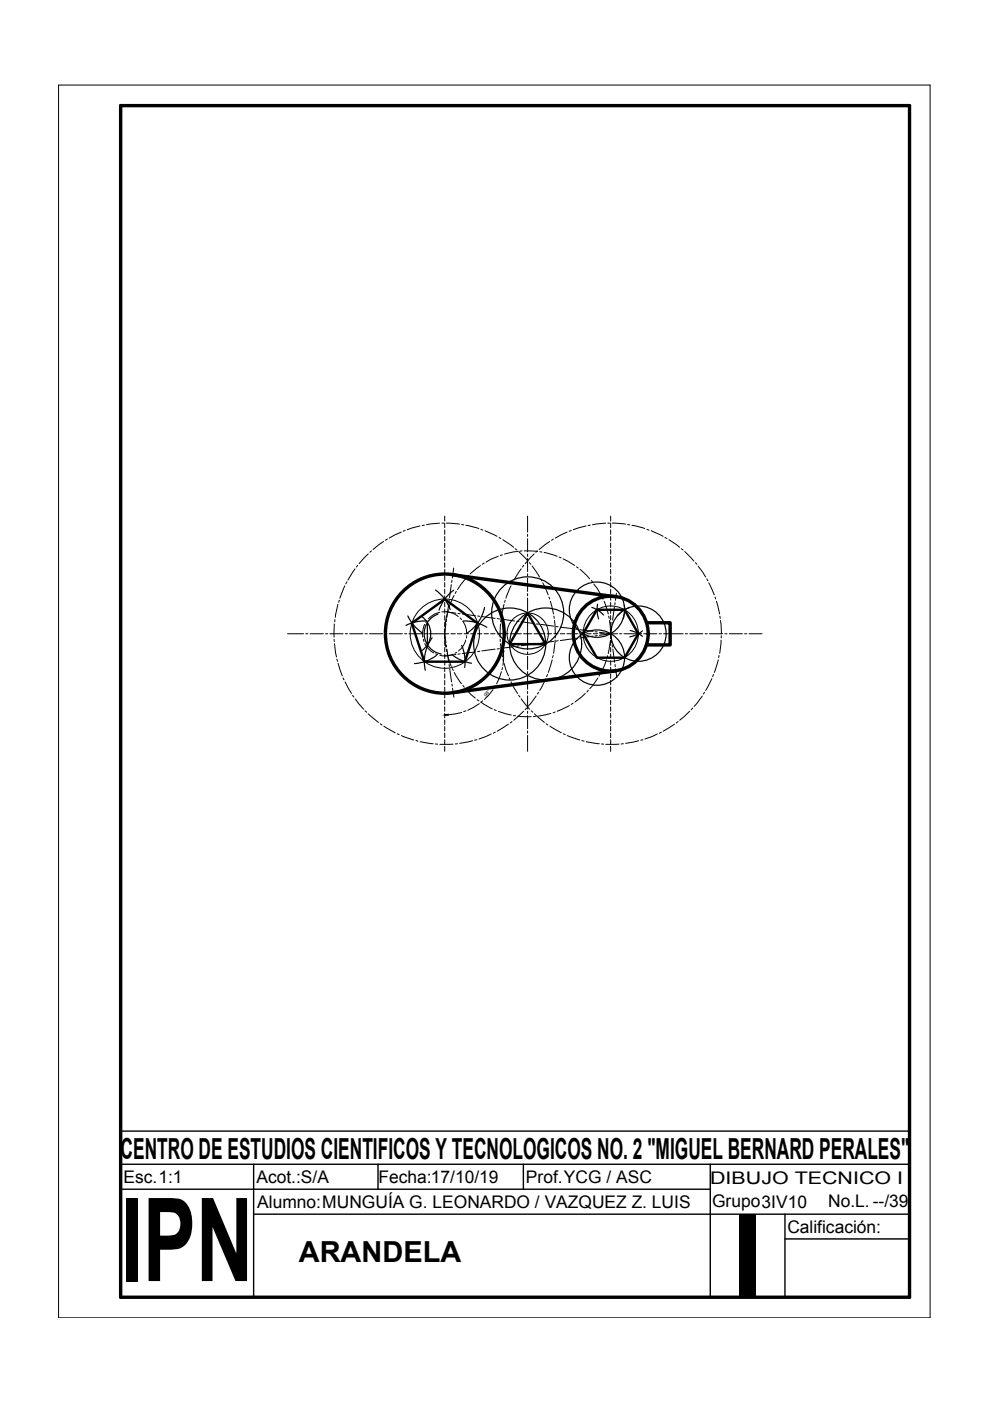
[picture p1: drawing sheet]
<svg xmlns="http://www.w3.org/2000/svg" width="210mm" height="297mm" viewBox="0 0 210 297" stroke-linecap="round" stroke-linejoin="round" font-family="sans-serif">
<g fill="none" stroke="#000" stroke-width=".21">
<path d="M12.4 18h184.8v261.4h-184.8z"/>
<circle cx="94.3" cy="134.3" r="7.3"/>
<circle cx="111.9" cy="134.3" r="4.4"/>
<circle cx="129.5" cy="134.3" r="5.9"/>
</g>
<!-- layer: Linea Continua Gruesa -->
<g fill="none" stroke="#000" stroke-width=".72">
<path d="M96 121.9l34.6 4.6M137 132h5.1v4.7h-5.1M130.6 142.2l-34.5 4.7"/>
<circle cx="94.3" cy="134.3" r="12.6"/>
<circle cx="129.5" cy="134.3" r="7.9"/>
</g>
<!-- layer: Linea Continua Mediana -->
<path d="M87.3 132.1l7-5.1 6.9 5.1-2.6 8.2h-8.6zM111.9 130l3.8 6.6h-7.7zM126.5 129.3h5.9l3 5.1-3 5h-5.9l-2.9-5z" fill="none" stroke="#000" stroke-width=".51"/>
<g fill="none" stroke="#000" stroke-width=".21">
<path d="M94.3 109.4v1.1M94.3 111v.9M94.3 112.4v.9M94.3 113.7v1M94.3 115.1v1M94.3 116.5v1M94.3 117.9v1M94.3 119.3v1M129.5 109.4v1.1M129.5 111v.9M129.5 112.4v.9M129.5 113.7v1"/>
<path d="M129.5 115.1v1M129.5 116.5v1M129.5 117.9v1M129.5 119.3v1M94.3 134.4h.8M94.3 120.7v1M94.3 122.1v1M94.3 123.5v1M94.3 124.9v1M94.3 126.3v1M94.3 127.7v1M94.3 129.1v.9"/>
<path d="M94.3 130.5v.9M94.3 131.9v.9M94.3 133.3v2.1M94.3 135.9v.9M94.3 137.3v.9M94.3 138.7v.9M95.6 134.4h.9M97 134.4h.9M98.4 134.4h.9M99.8 134.4h1M101.2 134.4h1M102.6 134.4h1"/>
<path d="M104 134.4h1M105.4 134.4h1M106.8 134.4h1M108.2 134.4h.9M109.6 134.4h.9M111 134.4h1.7M113.2 134.4h.9M114.6 134.4h.9M116 134.4h.9M117.4 134.4h.9M118.8 134.4h.9M120.2 134.4h.9"/>
<path d="M121.6 134.4h.9M123 134.4h.9M124.4 134.4h.9M125.8 134.4h.9M127.2 134.4h.9M128.6 134.4h.9M129.5 120.7v1M129.5 122.1v1M129.5 123.5v1M129.5 124.9v1M129.5 126.3v1M129.5 127.7v1"/>
<path d="M129.5 129.1v.9M129.5 130.5v.9M129.5 131.9v.9M129.5 133.3v2.1M129.5 135.9v.9M129.5 137.3v.9M129.5 138.7v.9M94.3 140.1v.9M94.3 141.5v.9M94.3 142.9v.9M94.3 144.3v.9M94.3 145.7v.9"/>
<path d="M94.3 147.1v.9M94.3 148.5v.9M94.3 149.9v.9M94.3 151.3v.9M94.3 152.7v.9M94.3 154.1v.9M94.3 155.4v1M94.3 156.8v1M94.3 158.2v1.1M129.5 140.1v.9M129.5 141.5v.9M129.5 142.9v.9"/>
<path d="M129.5 144.3v.9M129.5 145.7v.9M129.5 147.1v.9M129.5 148.5v.9M129.5 149.9v.9M129.5 151.3v.9M129.5 152.7v.9M129.5 154.1v.9M129.5 155.4v1M129.5 156.8v1M129.5 158.2v1.1"/>
</g>
<g fill="none" stroke="#000" stroke-width=".21">
<path d="M75.8 119.8l-.2 .4M78.1 117.4l-2 2.1M78.8 116.8l-.4 .3M81.3 114.8l-2.2 1.7M82.1 114.3l-.4 .3M85.1 112.8l-2.6 1.3M85.9 112.5l-.4 .1M89 111.5l-2.7 .8M90 111.3l-.5 .1M93.2 110.9l-2.8 .4M93.7 110.9h.5M94.6 110.9l2.8 .2"/>
<path d="M97.9 111.2l.5 .1M98.8 111.4l2.7 .7M101.9 119.9l-2.2 1.8M102 112.2l.4 .2M102.7 119.4l-.5 .2M102.8 112.5l2.6 1.2M105.6 117.9l-2.5 1.3M105.8 114l.4 .2M106.5 117.6l-.4 .2M106.6 114.4l2.3 1.6M109.2 116.3l.4 .3M109.7 116.9l-2.7 .6"/>
<path d="M110 116.9l1.9 2.1M110.7 116.8l-.5 .1M111.1 119.8l-.3 .4M111.1 116.8l2.9 .1M111.9 109.4v3.4M111.9 113.3v.4M111.9 114.2v2.8M111.9 117.5v.4M111.9 118.4v2.8M112.2 119.3l.3 .3M113.3 117.4l-1.9 2.1M113.9 116.8l-.3 .3"/>
<path d="M114.4 117l.5 .1M115.4 117.1l2.7 .8M116.6 114.8l-2.3 1.7M117.3 114.3l-.4 .3M118.5 118.1l.5 .2M119.4 118.5l2.4 1.4M120.2 112.8l-2.5 1.3M121.1 112.5l-.4 .1M124.3 111.5l-2.7 .8M125.2 111.3l-.5 .1M128.4 110.9l-2.8 .4M128.9 110.9h.4"/>
<path d="M129.8 110.9l2.8 .2M133.1 111.2l.4 .1M134 111.4l2.7 .7M137.2 112.2l.4 .2M138.1 112.5l2.5 1.2M141 114l.4 .2M141.8 114.4l2.3 1.6M144.5 116.3l.3 .3M145.2 116.9l1.9 2.1M147.5 119.3l.3 .3M61 134.4h3.4M64.8 134.4h.5"/>
<path d="M65.8 134.4h2.8M69 134.4h.5M69.9 134.4h2.8M70.8 135.6l.1 .4M70.9 132.3l-.1 2.8M70.9 136.5l.4 2.8M71 131.4v.4M71.4 139.7l.2 .5M71.6 128.1l-.5 2.8M71.9 127.3l-.1 .4M73.1 124.2l-1 2.6M73.2 134.4h.5"/>
<path d="M73.5 123.4l-.2 .4M74.1 134.4h2.8M75.3 120.6l-1.5 2.4M77.4 134.4h.5M78.3 134.4h2.8M81.6 134.4h.5M82.5 134.4h2.8M85.8 134.4h.4M86.7 134.4h2.8M89.8 135.6l.1 .4M90 134.4h.4M90.1 132.4a4.7 4.7 0 0 0-.5 2.7"/>
<path d="M90.1 136.4a4.6 4.6 0 0 0 1.9 2M90.5 131.6l-.2 .4M90.9 134.4h3.4M92.4 138.6l.4 .2M93.2 129.8a4.2 4.2 0 0 0-2.4 1.4M94.2 129.7l-.5 .1M94.3 133.4v.5M94.3 134.4l.2 2.8M94.3 129.7l2.4 .3M94.3 134.4l.2 1.9M94.5 132.2l-.2 2.2M94.6 129.7a4.6 4.6 0 0 1 2.6 1"/>
<path d="M94.6 137.7l.1 .4M94.6 136.7l.1 .5M94.7 131.3l-.1 .5M94.8 137.6l.3 2.8M94.8 130.2l-.5 2.8M94.8 138.6l.9 2.7M95.1 129.3l-.2 .4M95.1 128.1l-.3 2.8M95.3 127.2l-.1 .4M95.7 124l-.4 2.7M95.8 123v.5M96 138.7a4.1 4.1 0 0 1-2.7 .2"/>
<path d="M96.2 120.4l-.3 2.2M96.3 126.2l-1.1 2.6M96.7 138.8l-2.4 .3M96.7 125.4l-.2 .4M96.8 138.3l-.4 .2M97.1 130l.5 .1M97.6 131l.2 .4M97.6 138.6l-.5 .1M98 130.2l2.8 .4M98.1 131.7a4.3 4.3 0 0 1 .8 2.7M98.7 122.7l-1.7 2.3M98.7 135.7a3.9 3.9 0 0 1-1.5 2.3"/>
<path d="M98.9 134.8v.5M99.4 122l-.4 .4M100.8 138.2l-2.8 .4M101.3 130.6l.4 .1M101.7 138.1h-.4M102.2 130.7l2.8 .4M105 137.6l-2.8 .4M105.4 131.1l.5 .1M105.9 137.5l-.5 .1M106.1 135.6v.4M106.1 132.3v2.8M106.1 136.5l.5 2.8"/>
<path d="M106.2 131.4l-.1 .4M106.4 131.3l2.7 .4M106.7 139.7v.5M106.7 138.1l-.1 3M106.9 128.1l-.6 2.8M107.1 127.3l-.1 .4M108.3 124.2l-1 2.6M108.8 123.4l-.2 .4M109.1 137.1l-2.7 .4M109.6 131.7l.4 .1M110 136.9l-.4 .1M110.5 120.6l-1.5 2.4"/>
<path d="M110.5 131.8l2.8 .4M111.9 121.7v.4M111.9 122.6v2.8M111.9 125.9v.4M111.9 126.8v2.8M111.9 130v.5M111.9 131v6.8M111.9 138.2v.5M111.9 139.1v2.8M112.8 120l1.6 2.3M113.3 136.5l-2.8 .4M113.7 132.3h.5"/>
<path d="M114.2 136.4l-.5 .1M114.7 122.7l.2 .4M114.7 132.4l2.7 .4M115.1 123.6l1.1 2.5M116.4 126.6l.2 .4M116.7 127.5l.7 2.7M117.1 139.9l-.8 2.7M117.3 139l-.1 .4M117.4 136l-2.7 .4M117.4 130.6l.1 .5M117.6 131.6l.1 2.8M117.7 135.7l-.3 2.8"/>
<path d="M117.7 134.8v.5M117.9 132.8l.4 .1M118.3 135.8l-.4 .1M118.8 133l2.8 .3M121.6 135.4l-2.8 .4M122 133.4h.5M122.2 120.2l.4 .2M122.5 135.3l-.5 .1M123 133.5l2.7 .4M123 120.7l2 2M125.4 123.1l.3 .3M125.7 134.9l-2.7 .4"/>
<path d="M125.9 123.8l1.6 2.4M126.2 133.9l.4 .1M126.6 134.7l-.4 .1M127.1 134.1l2.4 .3M127.6 126.6l.3 .4M128.1 127.5l.9 2.7M128.6 139.9l-1.1 2.6M128.8 139l-.1 .4M129 130.6l.2 .5M129.2 131.6l.3 2.8M129.4 135.8l-.4 2.8M129.5 134.4h1.4"/>
<path d="M129.5 134.8l-.1 .5M129.5 134.4l-2.4 .3M129.5 134.4l.2 1.9M129.7 132.8l-.2 1.6M129.8 131.9v.5M129.8 136.7l.1 .5M129.9 137.6l.4 2.8M130.3 128.7l-.4 2.7M130.4 127.8v.4M130.7 125.8l-.2 1.5M131.4 134.4h.4M132.3 134.4h2.8"/>
<path d="M135.6 134.4h.4M136.5 134.4h2.8M139.8 134.4h.4M140.7 134.4h4.1M145.3 134.4h.5M146.2 134.4h2.8M148 120l1.6 2.3M149.5 134.4h.5M149.9 122.7l.2 .4M150.3 123.6l1.1 2.5M150.4 134.4h2.8M151.6 126.6l.1 .4"/>
<path d="M151.9 127.5l.7 2.7M152.3 139.9l-.9 2.7M152.5 139l-.1 .4M152.6 130.6l.1 .5M152.8 131.6l.2 2.8M152.9 135.7l-.3 2.8M152.9 134.8v.5M153.7 134.4h.4M154.6 134.4h2.8M157.9 134.4h.4M158.8 134.4h2.8M71.7 140.6l.9 2.7"/>
<path d="M72.7 143.7l.3 .4M73.2 144.6l1.3 2.4M74.8 147.4l.2 .4M75.3 148.2l1.8 2.2M77.4 150.7l.3 .3M78.1 151.3l2.1 1.9M80.6 153.5l.4 .2M81.4 154l2.4 1.4M84.2 155.6l.4 .1M85.1 156l2.6 .9M88.2 157l.4 .1M89.1 157.3l2.7 .4"/>
<path d="M92.3 157.7l.5 .1M95.2 140.9l.1 .4M95.3 141.8l.4 2.8M95.8 145l.1 .5M95.9 141.7l.2 .5M95.9 145.9l.3 1.9M96.1 157.8h-2.8M96.3 142.6l1.5 2.3M97 157.7h-.5M97.9 151l-2.9 .6M98.1 145.3l.3 .4M98.7 146.1l2.1 1.9"/>
<path d="M98.8 150.7l-.5 .2M100.2 157.1l-2.7 .5M101.1 156.8l-.5 .1M101.1 148.3l.4 .3M101.6 149.2l-2.4 1.4M101.9 148.8l2.5 1.5M102.3 148.6l-.3 .3M104.2 155.6l-2.6 1.1M104.5 146.2l-1.8 2.1M104.8 150.5l.4 .2M105 155.2l-.4 .2M105 145.4l-.2 .4"/>
<path d="M105.7 150.8l2.7 .8M106.3 142.4l-1 2.6M106.5 141.5l-.1 .5M106.9 140.6l.9 2.7M107.8 153.5l-2.4 1.5M108 143.7l.1 .4M108.3 144.6l1.4 2.4M108.6 153l-.4 .3M108.9 151.7l.4 .1M109.8 151.8l2.8 .1M110 147.4l.3 .4M110.5 148.2l1.8 2.2"/>
<path d="M111 150.8l-2.1 1.9M111.6 150.1l-.2 .4M111.9 142.4v.5M111.9 143.3v2.8M111.9 146.6v.5M111.9 147.5v2.8M111.9 150.8v.5M111.9 151.7v2.8M111.9 155v.4M111.9 155.9v3.4M112.6 150.7l.4 .3M113.3 151.3l2.1 1.9"/>
<path d="M113.6 151.9h-.5M113.7 147.6l-1.8 2.2M114.2 146.8l-.3 .4M115.7 143.9l-1.3 2.5M115.8 153.5l.4 .2M116.1 143l-.2 .5M116.6 154l2.4 1.4M116.8 151.3l-2.8 .5M117.7 151l-.4 .1M119.4 155.6l.5 .1M120.3 156l2.7 .9M120.7 149.6l-2.6 1.2"/>
<path d="M121.5 149.1l-.4 .3M123.4 157l.4 .1M124.1 147l-2.2 1.8M124.3 157.3l2.8 .4M124.7 146.3l-.3 .4M126.8 143.8l-1.7 2.2M127.2 142.9l-.2 .4M127.5 157.7l.5 .1M130.4 140.9v.5M130.5 141.8l.3 1.9M131.2 157.8h-2.7M132.2 157.7h-.5"/>
<path d="M135.4 157.1l-2.8 .5M136.3 156.8l-.4 .1M139.4 155.6l-2.6 1.1M140.2 155.2l-.4 .2M143 153.5l-2.4 1.5M143.8 153l-.4 .3M146.2 150.8l-2.1 1.9M146.9 150.1l-.4 .4M148.9 147.6l-1.7 2.2M149.4 146.8l-.2 .4M150.9 143.9l-1.3 2.5M151.3 143l-.2 .5"/>
</g>
<path d="M106.7 137.4l.2 .7-.3 .1zM94.3 151.6l.7-.2v.3z" fill="#000" stroke="#000" stroke-width=".21"/>
<!-- layer: Cuadro de Datos -->
<path d="M25.6 239.8h167.2v35.2h-167.2zM25.6 246.8h167.2M25.6 252.1h125M53.8 246.8v28.2M53.8 257.4h139M80.2 246.8v5.3M111 246.8v5.3M150.6 246.8v28.2M166.4 257.4v17.6M166.4 262.7h26.4" fill="none" stroke="#000" stroke-width=".3"/>
<!-- layer: Margen -->
<path d="M25.6 22.4h167.2v252.6h-167.2z" fill="none" stroke="#000" stroke-width=".72"/>
<!-- layer: cIRCUNFERENCIA -->
<g fill="none" stroke="#000" stroke-width=".25">
<path d="M86.5 130.6l1.1 1.8 .9 1 1.1 .9M89.3 130.6a4.4 4.4 0 0 1-.1 7.5M90.2 131.7l-1.8 .1-2.3 .8M90.6 132v4.8M91.6 135.2a8.6 8.6 0 0 0-1.4 6.9M92.3 125.1l1.7 1.5 .8 1.2 .6 1.4M92.5 139l-1.2 .7-1.3 .6-2.1 .4M92.9 130.2a4.4 4.4 0 0 0-3 4.5 4.4 4.4 0 0 0 3.7 4M96 138.9l2.2 1.2 1.8 .5M96.2 125.2l-1.7 1.5-.8 1.3-.6 1.4M97.9 136.8l.4 1.3 .3 1.4-.1 2M98.2 131.7l2.2 .2 1.5 .4 1.3 .7"/>
<path d="M102.7 128.8a8.6 8.6 0 0 1-3.8 5.5M125.5 128.8l1.3 .6 1.2 1M126.7 128.1l-.1 1.6 .3 1.5M132.4 128.3v1.5l-.3 1.3M133.5 128.8l-1.4 .7-1.2 1.1M133.6 133.7l1.4 .4 1.2 .8M136.2 133.8l-1.2 .8-1.5 .4"/>
<circle cx="108.1" cy="136.5" r="7.6"/>
<circle cx="111.9" cy="129.9" r="7.6"/>
<circle cx="115.7" cy="136.5" r="7.6"/>
<circle cx="126.6" cy="129.3" r="5.9"/>
<circle cx="126.6" cy="139.4" r="5.9"/>
<circle cx="135.4" cy="134.3" r="5.9"/>
</g>
<g font-size="24.6">
<text x="25.6" y="271.6">IPN</text>
<text x="155" y="275">I</text>
</g>
<g font-size="6.1">
<text x="25.6" y="245.7">CENTRO DE ESTUDIOS CIENTIFICOS Y TECNOLOGICOS NO. 2 &quot;MIGUEL BERNARD PERALES&quot;</text>
<text x="63.3" y="267.5">ARANDELA</text>
</g>
<g font-size="3.7">
<text x="26.2" y="250.9">Esc.1:1</text>
<text x="54.4" y="250.9">Acot.:S/A</text>
<text x="80.3" y="250.7">Fecha:17/10/19</text>
<text x="111.5" y="250.7">Prof.YCG / ASC</text>
<text x="150.6" y="251.1">DIBUJO TECNICO I</text>
<text x="54.5" y="256">Alumno:MUNGUÍA G. LEONARDO / VAZQUEZ Z. LUIS</text>
<text x="151" y="255.9">Grupo3IV10</text>
<text x="175.6" y="255.9">No.L. --/39</text>
<text x="166.9" y="261.5">Calificación:</text>
</g>
<text font-size="1" x="103.1" y="147.7" transform="rotate(-48 103.1 147.7)">98°</text>
</svg>
